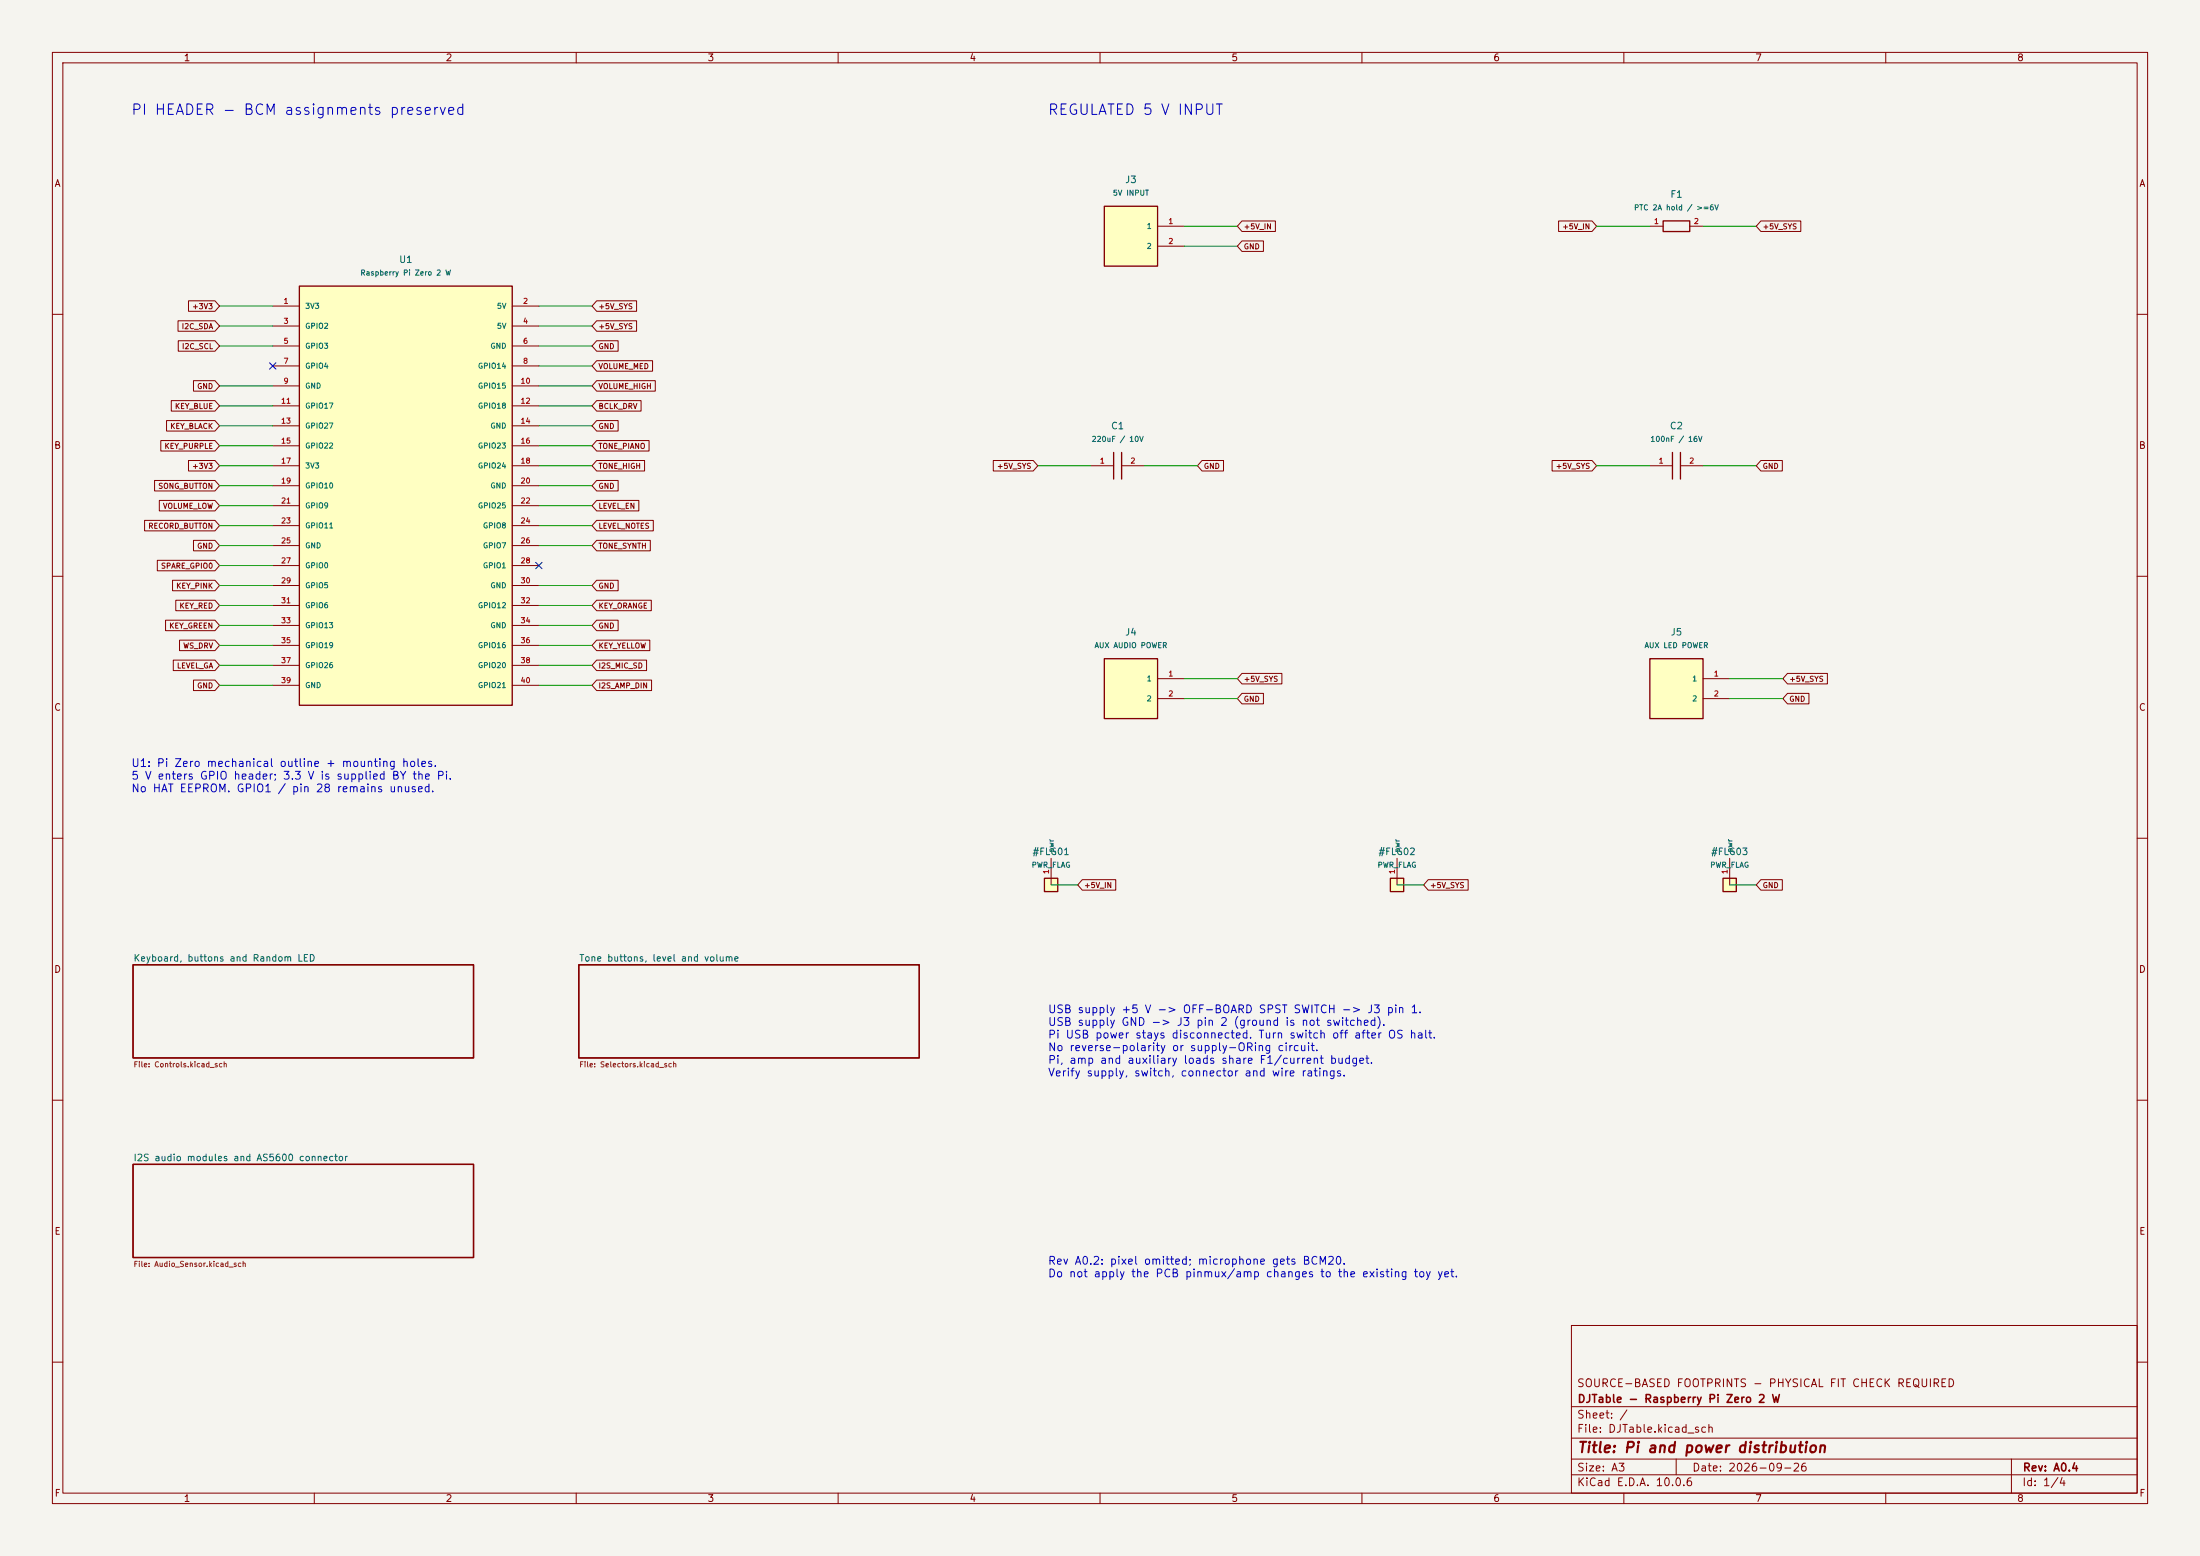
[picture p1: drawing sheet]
(kicad_sch
 (version 20260306)
 (generator "eeschema")
 (generator_version "10.0")
 (paper "A3")
 (title_block
  (title "Pi and power distribution")
  (date "2026-09-26")
  (rev "A0.4")
  (company "DJTable - Raspberry Pi Zero 2 W")
  (comment 1 "SOURCE-BASED FOOTPRINTS - PHYSICAL FIT CHECK REQUIRED"))
 (lib_symbols
  (symbol "DJTable:C"
   (pin_names
    (offset 1.016)) (exclude_from_sim no) (in_bom yes) (on_board yes)
   (in_pos_files yes)
   (duplicate_pin_numbers_are_jumpers no)
   (property "Reference" "U" (at 0 5.54 0) (show_name no) (do_not_autoplace no) (effects (font (size 1.27 1.27))))
   (property "Value" "C" (at 0 -5.54 0) (show_name no) (do_not_autoplace no) (effects (font (size 1.27 1.27))))
   (property "Footprint" "" (at 0 0 0) (show_name no) (do_not_autoplace no) (hide yes) (effects (font (size 1.27 1.27))))
   (property "Datasheet" "" (at 0 0 0) (show_name no) (do_not_autoplace no) (hide yes) (effects (font (size 1.27 1.27))))
   (property "Description" "" (at 0 0 0) (show_name no) (do_not_autoplace no) (hide yes) (effects (font (size 1.27 1.27))))
   (symbol "C_0_1"
    (polyline (pts (xy -0.762 -2.54) (xy -0.762 2.54)) (stroke (width 0.254) (type default)) (fill (type none)))
    (polyline (pts (xy 0.762 -2.54) (xy 0.762 2.54)) (stroke (width 0.254) (type default)) (fill (type none))))
   (symbol "C_1_1"
    (pin passive line (at -5.08 0 0) (length 4.318) (name "" (effects (font (size 1 1)))) (number "1" (effects (font (size 1 1)))))
    (pin passive line (at 5.08 0 180) (length 4.318) (name "" (effects (font (size 1 1)))) (number "2" (effects (font (size 1 1))))))
   (embedded_fonts no))
  (symbol "DJTable:Header_2"
   (pin_names
    (offset 1.016)) (exclude_from_sim no) (in_bom yes) (on_board yes)
   (in_pos_files yes)
   (duplicate_pin_numbers_are_jumpers no)
   (property "Reference" "U" (at 0 8.715 0) (show_name no) (do_not_autoplace no) (effects (font (size 1.27 1.27))))
   (property "Value" "Header_2" (at 0 -8.715 0) (show_name no) (do_not_autoplace no) (effects (font (size 1.27 1.27))))
   (property "Footprint" "" (at 0 0 0) (show_name no) (do_not_autoplace no) (hide yes) (effects (font (size 1.27 1.27))))
   (property "Datasheet" "" (at 0 0 0) (show_name no) (do_not_autoplace no) (hide yes) (effects (font (size 1.27 1.27))))
   (property "Description" "" (at 0 0 0) (show_name no) (do_not_autoplace no) (hide yes) (effects (font (size 1.27 1.27))))
   (symbol "Header_2_0_1"
    (rectangle (start -5.08 5.715) (end 5.08 -5.715) (stroke (width 0.254) (type default)) (fill (type background))))
   (symbol "Header_2_1_1"
    (pin passive line (at 10.16 1.905 180) (length 5.08) (name "1" (effects (font (size 1 1)))) (number "1" (effects (font (size 1 1)))))
    (pin passive line (at 10.16 -1.905 180) (length 5.08) (name "2" (effects (font (size 1 1)))) (number "2" (effects (font (size 1 1))))))
   (embedded_fonts no))
  (symbol "DJTable:PWR_FLAG"
   (pin_names
    (offset 1.016)) (exclude_from_sim no) (in_bom yes) (on_board yes)
   (in_pos_files yes)
   (duplicate_pin_numbers_are_jumpers no)
   (property "Reference" "U" (at 0 4.27 0) (show_name no) (do_not_autoplace no) (effects (font (size 1.27 1.27))))
   (property "Value" "PWR_FLAG" (at 0 -4.27 0) (show_name no) (do_not_autoplace no) (effects (font (size 1.27 1.27))))
   (property "Footprint" "" (at 0 0 0) (show_name no) (do_not_autoplace no) (hide yes) (effects (font (size 1.27 1.27))))
   (property "Datasheet" "" (at 0 0 0) (show_name no) (do_not_autoplace no) (hide yes) (effects (font (size 1.27 1.27))))
   (property "Description" "" (at 0 0 0) (show_name no) (do_not_autoplace no) (hide yes) (effects (font (size 1.27 1.27))))
   (symbol "PWR_FLAG_0_1"
    (rectangle (start -1.27 1.27) (end 1.27 -1.27) (stroke (width 0.254) (type default)) (fill (type background))))
   (symbol "PWR_FLAG_1_1"
    (pin power_out line (at 0 0 90) (length 5.08) (name "pwr" (effects (font (size 1 1)))) (number "1" (effects (font (size 1 1))))))
   (embedded_fonts no))
  (symbol "DJTable:Pi_Zero_2W"
   (pin_names
    (offset 1.016)) (exclude_from_sim no) (in_bom yes) (on_board yes)
   (in_pos_files yes)
   (duplicate_pin_numbers_are_jumpers no)
   (property "Reference" "U" (at 0 43.005 0) (show_name no) (do_not_autoplace no) (effects (font (size 1.27 1.27))))
   (property "Value" "Pi_Zero_2W" (at 0 -43.005 0) (show_name no) (do_not_autoplace no) (effects (font (size 1.27 1.27))))
   (property "Footprint" "" (at 0 0 0) (show_name no) (do_not_autoplace no) (hide yes) (effects (font (size 1.27 1.27))))
   (property "Datasheet" "" (at 0 0 0) (show_name no) (do_not_autoplace no) (hide yes) (effects (font (size 1.27 1.27))))
   (property "Description" "" (at 0 0 0) (show_name no) (do_not_autoplace no) (hide yes) (effects (font (size 1.27 1.27))))
   (symbol "Pi_Zero_2W_0_1"
    (rectangle (start -20.32 40.005) (end 20.32 -40.005) (stroke (width 0.254) (type default)) (fill (type background))))
   (symbol "Pi_Zero_2W_1_1"
    (pin power_out line (at -25.4 36.195 0) (length 5.08) (name "3V3" (effects (font (size 1 1)))) (number "1" (effects (font (size 1 1)))))
    (pin power_in line (at 25.4 36.195 180) (length 5.08) (name "5V" (effects (font (size 1 1)))) (number "2" (effects (font (size 1 1)))))
    (pin bidirectional line (at -25.4 32.385 0) (length 5.08) (name "GPIO2" (effects (font (size 1 1)))) (number "3" (effects (font (size 1 1)))))
    (pin passive line (at 25.4 32.385 180) (length 5.08) (name "5V" (effects (font (size 1 1)))) (number "4" (effects (font (size 1 1)))))
    (pin bidirectional line (at -25.4 28.575 0) (length 5.08) (name "GPIO3" (effects (font (size 1 1)))) (number "5" (effects (font (size 1 1)))))
    (pin power_in line (at 25.4 28.575 180) (length 5.08) (name "GND" (effects (font (size 1 1)))) (number "6" (effects (font (size 1 1)))))
    (pin output line (at -25.4 24.765 0) (length 5.08) (name "GPIO4" (effects (font (size 1 1)))) (number "7" (effects (font (size 1 1)))))
    (pin input line (at 25.4 24.765 180) (length 5.08) (name "GPIO14" (effects (font (size 1 1)))) (number "8" (effects (font (size 1 1)))))
    (pin power_in line (at -25.4 20.955 0) (length 5.08) (name "GND" (effects (font (size 1 1)))) (number "9" (effects (font (size 1 1)))))
    (pin input line (at 25.4 20.955 180) (length 5.08) (name "GPIO15" (effects (font (size 1 1)))) (number "10" (effects (font (size 1 1)))))
    (pin input line (at -25.4 17.145 0) (length 5.08) (name "GPIO17" (effects (font (size 1 1)))) (number "11" (effects (font (size 1 1)))))
    (pin output line (at 25.4 17.145 180) (length 5.08) (name "GPIO18" (effects (font (size 1 1)))) (number "12" (effects (font (size 1 1)))))
    (pin input line (at -25.4 13.335 0) (length 5.08) (name "GPIO27" (effects (font (size 1 1)))) (number "13" (effects (font (size 1 1)))))
    (pin power_in line (at 25.4 13.335 180) (length 5.08) (name "GND" (effects (font (size 1 1)))) (number "14" (effects (font (size 1 1)))))
    (pin input line (at -25.4 9.525 0) (length 5.08) (name "GPIO22" (effects (font (size 1 1)))) (number "15" (effects (font (size 1 1)))))
    (pin input line (at 25.4 9.525 180) (length 5.08) (name "GPIO23" (effects (font (size 1 1)))) (number "16" (effects (font (size 1 1)))))
    (pin passive line (at -25.4 5.715 0) (length 5.08) (name "3V3" (effects (font (size 1 1)))) (number "17" (effects (font (size 1 1)))))
    (pin input line (at 25.4 5.715 180) (length 5.08) (name "GPIO24" (effects (font (size 1 1)))) (number "18" (effects (font (size 1 1)))))
    (pin input line (at -25.4 1.905 0) (length 5.08) (name "GPIO10" (effects (font (size 1 1)))) (number "19" (effects (font (size 1 1)))))
    (pin power_in line (at 25.4 1.905 180) (length 5.08) (name "GND" (effects (font (size 1 1)))) (number "20" (effects (font (size 1 1)))))
    (pin input line (at -25.4 -1.905 0) (length 5.08) (name "GPIO9" (effects (font (size 1 1)))) (number "21" (effects (font (size 1 1)))))
    (pin input line (at 25.4 -1.905 180) (length 5.08) (name "GPIO25" (effects (font (size 1 1)))) (number "22" (effects (font (size 1 1)))))
    (pin input line (at -25.4 -5.715 0) (length 5.08) (name "GPIO11" (effects (font (size 1 1)))) (number "23" (effects (font (size 1 1)))))
    (pin input line (at 25.4 -5.715 180) (length 5.08) (name "GPIO8" (effects (font (size 1 1)))) (number "24" (effects (font (size 1 1)))))
    (pin power_in line (at -25.4 -9.525 0) (length 5.08) (name "GND" (effects (font (size 1 1)))) (number "25" (effects (font (size 1 1)))))
    (pin input line (at 25.4 -9.525 180) (length 5.08) (name "GPIO7" (effects (font (size 1 1)))) (number "26" (effects (font (size 1 1)))))
    (pin input line (at -25.4 -13.335 0) (length 5.08) (name "GPIO0" (effects (font (size 1 1)))) (number "27" (effects (font (size 1 1)))))
    (pin input line (at 25.4 -13.335 180) (length 5.08) (name "GPIO1" (effects (font (size 1 1)))) (number "28" (effects (font (size 1 1)))))
    (pin input line (at -25.4 -17.145 0) (length 5.08) (name "GPIO5" (effects (font (size 1 1)))) (number "29" (effects (font (size 1 1)))))
    (pin power_in line (at 25.4 -17.145 180) (length 5.08) (name "GND" (effects (font (size 1 1)))) (number "30" (effects (font (size 1 1)))))
    (pin input line (at -25.4 -20.955 0) (length 5.08) (name "GPIO6" (effects (font (size 1 1)))) (number "31" (effects (font (size 1 1)))))
    (pin input line (at 25.4 -20.955 180) (length 5.08) (name "GPIO12" (effects (font (size 1 1)))) (number "32" (effects (font (size 1 1)))))
    (pin input line (at -25.4 -24.765 0) (length 5.08) (name "GPIO13" (effects (font (size 1 1)))) (number "33" (effects (font (size 1 1)))))
    (pin power_in line (at 25.4 -24.765 180) (length 5.08) (name "GND" (effects (font (size 1 1)))) (number "34" (effects (font (size 1 1)))))
    (pin output line (at -25.4 -28.575 0) (length 5.08) (name "GPIO19" (effects (font (size 1 1)))) (number "35" (effects (font (size 1 1)))))
    (pin input line (at 25.4 -28.575 180) (length 5.08) (name "GPIO16" (effects (font (size 1 1)))) (number "36" (effects (font (size 1 1)))))
    (pin input line (at -25.4 -32.385 0) (length 5.08) (name "GPIO26" (effects (font (size 1 1)))) (number "37" (effects (font (size 1 1)))))
    (pin input line (at 25.4 -32.385 180) (length 5.08) (name "GPIO20" (effects (font (size 1 1)))) (number "38" (effects (font (size 1 1)))))
    (pin power_in line (at -25.4 -36.195 0) (length 5.08) (name "GND" (effects (font (size 1 1)))) (number "39" (effects (font (size 1 1)))))
    (pin output line (at 25.4 -36.195 180) (length 5.08) (name "GPIO21" (effects (font (size 1 1)))) (number "40" (effects (font (size 1 1))))))
   (embedded_fonts no))
  (symbol "DJTable:R"
   (pin_names
    (offset 1.016)) (exclude_from_sim no) (in_bom yes) (on_board yes)
   (in_pos_files yes)
   (duplicate_pin_numbers_are_jumpers no)
   (property "Reference" "U" (at 0 4.016 0) (show_name no) (do_not_autoplace no) (effects (font (size 1.27 1.27))))
   (property "Value" "R" (at 0 -4.016 0) (show_name no) (do_not_autoplace no) (effects (font (size 1.27 1.27))))
   (property "Footprint" "" (at 0 0 0) (show_name no) (do_not_autoplace no) (hide yes) (effects (font (size 1.27 1.27))))
   (property "Datasheet" "" (at 0 0 0) (show_name no) (do_not_autoplace no) (hide yes) (effects (font (size 1.27 1.27))))
   (property "Description" "" (at 0 0 0) (show_name no) (do_not_autoplace no) (hide yes) (effects (font (size 1.27 1.27))))
   (symbol "R_0_1"
    (rectangle (start -2.54 1.016) (end 2.54 -1.016) (stroke (width 0.254) (type default)) (fill (type none))))
   (symbol "R_1_1"
    (pin passive line (at -5.08 0 0) (length 2.54) (name "" (effects (font (size 1 1)))) (number "1" (effects (font (size 1 1)))))
    (pin passive line (at 5.08 0 180) (length 2.54) (name "" (effects (font (size 1 1)))) (number "2" (effects (font (size 1 1))))))
   (embedded_fonts no)))
 (text "PI HEADER - BCM assignments preserved"
  (exclude_from_sim no)
  (at 25 20 0)
  (effects (font (size 2 2)) (justify left top)))
 (text "REGULATED 5 V INPUT"
  (exclude_from_sim no)
  (at 200 20 0)
  (effects (font (size 2 2)) (justify left top)))
 (text "Rev A0.2: pixel omitted; microphone gets BCM20.\nDo not apply the PCB pinmux/amp changes to the existing toy yet."
  (exclude_from_sim no)
  (at 200 240 0)
  (effects (font (size 1.5 1.5)) (justify left top)))
 (text "USB supply +5 V -> OFF-BOARD SPST SWITCH -> J3 pin 1.\nUSB supply GND -> J3 pin 2 (ground is not switched).\nPi USB power stays disconnected. Turn switch off after OS halt.\nNo reverse-polarity or supply-ORing circuit.\nPi, amp and auxiliary loads share F1/current budget.\nVerify supply, switch, connector and wire ratings."
  (exclude_from_sim no)
  (at 200 192 0)
  (effects (font (size 1.5 1.5)) (justify left top)))
 (text "U1: Pi Zero mechanical outline + mounting holes.\n5 V enters GPIO header; 3.3 V is supplied BY the Pi.\nNo HAT EEPROM. GPIO1 / pin 28 remains unused."
  (exclude_from_sim no)
  (at 25 145 0)
  (effects (font (size 1.5 1.5)) (justify left top)))
 (no_connect
  (at 102.87 107.95))
 (wire
  (pts (xy 330.2 129.54) (xy 340.36 129.54))
  (stroke (width 0) (type default)))
 (wire
  (pts (xy 102.87 115.57) (xy 113.03 115.57))
  (stroke (width 0) (type default)))
 (wire
  (pts (xy 52.07 111.76) (xy 41.91 111.76))
  (stroke (width 0) (type default)))
 (wire
  (pts (xy 102.87 92.71) (xy 113.03 92.71))
  (stroke (width 0) (type default)))
 (wire
  (pts (xy 102.87 96.52) (xy 113.03 96.52))
  (stroke (width 0) (type default)))
 (wire
  (pts (xy 52.07 85.09) (xy 41.91 85.09))
  (stroke (width 0) (type default)))
 (wire
  (pts (xy 52.07 73.66) (xy 41.91 73.66))
  (stroke (width 0) (type default)))
 (wire
  (pts (xy 52.07 119.38) (xy 41.91 119.38))
  (stroke (width 0) (type default)))
 (wire
  (pts (xy 102.87 69.85) (xy 113.03 69.85))
  (stroke (width 0) (type default)))
 (wire
  (pts (xy 314.96 43.18) (xy 304.8 43.18))
  (stroke (width 0) (type default)))
 (wire
  (pts (xy 330.2 168.91) (xy 335.28 168.91))
  (stroke (width 0) (type default)))
 (wire
  (pts (xy 52.07 58.42) (xy 41.91 58.42))
  (stroke (width 0) (type default)))
 (wire
  (pts (xy 52.07 96.52) (xy 41.91 96.52))
  (stroke (width 0) (type default)))
 (wire
  (pts (xy 102.87 127) (xy 113.03 127))
  (stroke (width 0) (type default)))
 (wire
  (pts (xy 52.07 88.9) (xy 41.91 88.9))
  (stroke (width 0) (type default)))
 (wire
  (pts (xy 102.87 62.23) (xy 113.03 62.23))
  (stroke (width 0) (type default)))
 (wire
  (pts (xy 314.96 88.9) (xy 304.8 88.9))
  (stroke (width 0) (type default)))
 (wire
  (pts (xy 52.07 107.95) (xy 41.91 107.95))
  (stroke (width 0) (type default)))
 (wire
  (pts (xy 325.12 88.9) (xy 335.28 88.9))
  (stroke (width 0) (type default)))
 (wire
  (pts (xy 102.87 81.28) (xy 113.03 81.28))
  (stroke (width 0) (type default)))
 (wire
  (pts (xy 52.07 77.47) (xy 41.91 77.47))
  (stroke (width 0) (type default)))
 (wire
  (pts (xy 226.06 129.54) (xy 236.22 129.54))
  (stroke (width 0) (type default)))
 (wire
  (pts (xy 52.07 66.04) (xy 41.91 66.04))
  (stroke (width 0) (type default)))
 (wire
  (pts (xy 102.87 130.81) (xy 113.03 130.81))
  (stroke (width 0) (type default)))
 (wire
  (pts (xy 226.06 133.35) (xy 236.22 133.35))
  (stroke (width 0) (type default)))
 (wire
  (pts (xy 102.87 100.33) (xy 113.03 100.33))
  (stroke (width 0) (type default)))
 (wire
  (pts (xy 208.28 88.9) (xy 198.12 88.9))
  (stroke (width 0) (type default)))
 (wire
  (pts (xy 52.07 115.57) (xy 41.91 115.57))
  (stroke (width 0) (type default)))
 (wire
  (pts (xy 102.87 58.42) (xy 113.03 58.42))
  (stroke (width 0) (type default)))
 (wire
  (pts (xy 52.07 123.19) (xy 41.91 123.19))
  (stroke (width 0) (type default)))
 (wire
  (pts (xy 102.87 85.09) (xy 113.03 85.09))
  (stroke (width 0) (type default)))
 (wire
  (pts (xy 330.2 133.35) (xy 340.36 133.35))
  (stroke (width 0) (type default)))
 (wire
  (pts (xy 226.06 43.18) (xy 236.22 43.18))
  (stroke (width 0) (type default)))
 (wire
  (pts (xy 200.66 168.91) (xy 205.74 168.91))
  (stroke (width 0) (type default)))
 (wire
  (pts (xy 325.12 43.18) (xy 335.28 43.18))
  (stroke (width 0) (type default)))
 (wire
  (pts (xy 102.87 66.04) (xy 113.03 66.04))
  (stroke (width 0) (type default)))
 (wire
  (pts (xy 218.44 88.9) (xy 228.6 88.9))
  (stroke (width 0) (type default)))
 (wire
  (pts (xy 102.87 123.19) (xy 113.03 123.19))
  (stroke (width 0) (type default)))
 (wire
  (pts (xy 52.07 92.71) (xy 41.91 92.71))
  (stroke (width 0) (type default)))
 (wire
  (pts (xy 52.07 104.14) (xy 41.91 104.14))
  (stroke (width 0) (type default)))
 (wire
  (pts (xy 102.87 88.9) (xy 113.03 88.9))
  (stroke (width 0) (type default)))
 (wire
  (pts (xy 102.87 119.38) (xy 113.03 119.38))
  (stroke (width 0) (type default)))
 (wire
  (pts (xy 102.87 73.66) (xy 113.03 73.66))
  (stroke (width 0) (type default)))
 (wire
  (pts (xy 266.7 168.91) (xy 271.78 168.91))
  (stroke (width 0) (type default)))
 (wire
  (pts (xy 52.07 127) (xy 41.91 127))
  (stroke (width 0) (type default)))
 (wire
  (pts (xy 102.87 111.76) (xy 113.03 111.76))
  (stroke (width 0) (type default)))
 (wire
  (pts (xy 102.87 104.14) (xy 113.03 104.14))
  (stroke (width 0) (type default)))
 (wire
  (pts (xy 52.07 130.81) (xy 41.91 130.81))
  (stroke (width 0) (type default)))
 (wire
  (pts (xy 102.87 77.47) (xy 113.03 77.47))
  (stroke (width 0) (type default)))
 (wire
  (pts (xy 52.07 100.33) (xy 41.91 100.33))
  (stroke (width 0) (type default)))
 (wire
  (pts (xy 52.07 81.28) (xy 41.91 81.28))
  (stroke (width 0) (type default)))
 (wire
  (pts (xy 226.06 46.99) (xy 236.22 46.99))
  (stroke (width 0) (type default)))
 
 (wire
  (pts (xy 52.07 62.23) (xy 41.91 62.23))
  (stroke (width 0) (type default)))
 (global_label "+5V_SYS"
  (shape input)
  (at 335.28 43.18 0)
  (effects (font (size 1 1)) (justify left))
  (property "Intersheetrefs" "${INTERSHEET_REFS}" (at 335.28 43.18 0) (hide yes) (show_name no) (do_not_autoplace no) (effects (font (size 1.27 1.27)))))
 (global_label "GND"
  (shape input)
  (at 228.6 88.9 0)
  (effects (font (size 1 1)) (justify left))
  (property "Intersheetrefs" "${INTERSHEET_REFS}" (at 228.6 88.9 0) (hide yes) (show_name no) (do_not_autoplace no) (effects (font (size 1.27 1.27)))))
 (global_label "GND"
  (shape input)
  (at 340.36 133.35 0)
  (effects (font (size 1 1)) (justify left))
  (property "Intersheetrefs" "${INTERSHEET_REFS}" (at 340.36 133.35 0) (hide yes) (show_name no) (do_not_autoplace no) (effects (font (size 1.27 1.27)))))
 (global_label "GND"
  (shape input)
  (at 113.03 81.28 0)
  (effects (font (size 1 1)) (justify left))
  (property "Intersheetrefs" "${INTERSHEET_REFS}" (at 113.03 81.28 0) (hide yes) (show_name no) (do_not_autoplace no) (effects (font (size 1.27 1.27)))))
 (global_label "SONG_BUTTON"
  (shape input)
  (at 41.91 92.71 180)
  (effects (font (size 1 1)) (justify right))
  (property "Intersheetrefs" "${INTERSHEET_REFS}" (at 41.91 92.71 0) (hide yes) (show_name no) (do_not_autoplace no) (effects (font (size 1.27 1.27)))))
 (global_label "VOLUME_LOW"
  (shape input)
  (at 41.91 96.52 180)
  (effects (font (size 1 1)) (justify right))
  (property "Intersheetrefs" "${INTERSHEET_REFS}" (at 41.91 96.52 0) (hide yes) (show_name no) (do_not_autoplace no) (effects (font (size 1.27 1.27)))))
 (global_label "RECORD_BUTTON"
  (shape input)
  (at 41.91 100.33 180)
  (effects (font (size 1 1)) (justify right))
  (property "Intersheetrefs" "${INTERSHEET_REFS}" (at 41.91 100.33 0) (hide yes) (show_name no) (do_not_autoplace no) (effects (font (size 1.27 1.27)))))
 (global_label "GND"
  (shape input)
  (at 335.28 88.9 0)
  (effects (font (size 1 1)) (justify left))
  (property "Intersheetrefs" "${INTERSHEET_REFS}" (at 335.28 88.9 0) (hide yes) (show_name no) (do_not_autoplace no) (effects (font (size 1.27 1.27)))))
 (global_label "GND"
  (shape input)
  (at 236.22 133.35 0)
  (effects (font (size 1 1)) (justify left))
  (property "Intersheetrefs" "${INTERSHEET_REFS}" (at 236.22 133.35 0) (hide yes) (show_name no) (do_not_autoplace no) (effects (font (size 1.27 1.27)))))
 
 (global_label "TONE_SYNTH"
  (shape input)
  (at 113.03 104.14 0)
  (effects (font (size 1 1)) (justify left))
  (property "Intersheetrefs" "${INTERSHEET_REFS}" (at 113.03 104.14 0) (hide yes) (show_name no) (do_not_autoplace no) (effects (font (size 1.27 1.27)))))
 (global_label "KEY_PURPLE"
  (shape input)
  (at 41.91 85.09 180)
  (effects (font (size 1 1)) (justify right))
  (property "Intersheetrefs" "${INTERSHEET_REFS}" (at 41.91 85.09 0) (hide yes) (show_name no) (do_not_autoplace no) (effects (font (size 1.27 1.27)))))
 (global_label "LEVEL_GA"
  (shape input)
  (at 41.91 127 180)
  (effects (font (size 1 1)) (justify right))
  (property "Intersheetrefs" "${INTERSHEET_REFS}" (at 41.91 127 0) (hide yes) (show_name no) (do_not_autoplace no) (effects (font (size 1.27 1.27)))))
 (global_label "I2S_AMP_DIN"
  (shape input)
  (at 113.03 130.81 0)
  (effects (font (size 1 1)) (justify left))
  (property "Intersheetrefs" "${INTERSHEET_REFS}" (at 113.03 130.81 0) (hide yes) (show_name no) (do_not_autoplace no) (effects (font (size 1.27 1.27)))))
 (global_label "+5V_SYS"
  (shape input)
  (at 198.12 88.9 180)
  (effects (font (size 1 1)) (justify right))
  (property "Intersheetrefs" "${INTERSHEET_REFS}" (at 198.12 88.9 0) (hide yes) (show_name no) (do_not_autoplace no) (effects (font (size 1.27 1.27)))))
 (global_label "I2C_SCL"
  (shape input)
  (at 41.91 66.04 180)
  (effects (font (size 1 1)) (justify right))
  (property "Intersheetrefs" "${INTERSHEET_REFS}" (at 41.91 66.04 0) (hide yes) (show_name no) (do_not_autoplace no) (effects (font (size 1.27 1.27)))))
 (global_label "VOLUME_MED"
  (shape input)
  (at 113.03 69.85 0)
  (effects (font (size 1 1)) (justify left))
  (property "Intersheetrefs" "${INTERSHEET_REFS}" (at 113.03 69.85 0) (hide yes) (show_name no) (do_not_autoplace no) (effects (font (size 1.27 1.27)))))
 (global_label "KEY_RED"
  (shape input)
  (at 41.91 115.57 180)
  (effects (font (size 1 1)) (justify right))
  (property "Intersheetrefs" "${INTERSHEET_REFS}" (at 41.91 115.57 0) (hide yes) (show_name no) (do_not_autoplace no) (effects (font (size 1.27 1.27)))))
 (global_label "I2C_SDA"
  (shape input)
  (at 41.91 62.23 180)
  (effects (font (size 1 1)) (justify right))
  (property "Intersheetrefs" "${INTERSHEET_REFS}" (at 41.91 62.23 0) (hide yes) (show_name no) (do_not_autoplace no) (effects (font (size 1.27 1.27)))))
 (global_label "VOLUME_HIGH"
  (shape input)
  (at 113.03 73.66 0)
  (effects (font (size 1 1)) (justify left))
  (property "Intersheetrefs" "${INTERSHEET_REFS}" (at 113.03 73.66 0) (hide yes) (show_name no) (do_not_autoplace no) (effects (font (size 1.27 1.27)))))
 (global_label "GND"
  (shape input)
  (at 113.03 92.71 0)
  (effects (font (size 1 1)) (justify left))
  (property "Intersheetrefs" "${INTERSHEET_REFS}" (at 113.03 92.71 0) (hide yes) (show_name no) (do_not_autoplace no) (effects (font (size 1.27 1.27)))))
 (global_label "+5V_SYS"
  (shape input)
  (at 236.22 129.54 0)
  (effects (font (size 1 1)) (justify left))
  (property "Intersheetrefs" "${INTERSHEET_REFS}" (at 236.22 129.54 0) (hide yes) (show_name no) (do_not_autoplace no) (effects (font (size 1.27 1.27)))))
 (global_label "KEY_BLACK"
  (shape input)
  (at 41.91 81.28 180)
  (effects (font (size 1 1)) (justify right))
  (property "Intersheetrefs" "${INTERSHEET_REFS}" (at 41.91 81.28 0) (hide yes) (show_name no) (do_not_autoplace no) (effects (font (size 1.27 1.27)))))
 (global_label "GND"
  (shape input)
  (at 335.28 168.91 0)
  (effects (font (size 1 1)) (justify left))
  (property "Intersheetrefs" "${INTERSHEET_REFS}" (at 335.28 168.91 0) (hide yes) (show_name no) (do_not_autoplace no) (effects (font (size 1.27 1.27)))))
 (global_label "GND"
  (shape input)
  (at 41.91 73.66 180)
  (effects (font (size 1 1)) (justify right))
  (property "Intersheetrefs" "${INTERSHEET_REFS}" (at 41.91 73.66 0) (hide yes) (show_name no) (do_not_autoplace no) (effects (font (size 1.27 1.27)))))
 (global_label "GND"
  (shape input)
  (at 41.91 130.81 180)
  (effects (font (size 1 1)) (justify right))
  (property "Intersheetrefs" "${INTERSHEET_REFS}" (at 41.91 130.81 0) (hide yes) (show_name no) (do_not_autoplace no) (effects (font (size 1.27 1.27)))))
 (global_label "GND"
  (shape input)
  (at 41.91 104.14 180)
  (effects (font (size 1 1)) (justify right))
  (property "Intersheetrefs" "${INTERSHEET_REFS}" (at 41.91 104.14 0) (hide yes) (show_name no) (do_not_autoplace no) (effects (font (size 1.27 1.27)))))
 (global_label "KEY_GREEN"
  (shape input)
  (at 41.91 119.38 180)
  (effects (font (size 1 1)) (justify right))
  (property "Intersheetrefs" "${INTERSHEET_REFS}" (at 41.91 119.38 0) (hide yes) (show_name no) (do_not_autoplace no) (effects (font (size 1.27 1.27)))))
 (global_label "+5V_SYS"
  (shape input)
  (at 304.8 88.9 180)
  (effects (font (size 1 1)) (justify right))
  (property "Intersheetrefs" "${INTERSHEET_REFS}" (at 304.8 88.9 0) (hide yes) (show_name no) (do_not_autoplace no) (effects (font (size 1.27 1.27)))))
 (global_label "I2S_MIC_SD"
  (shape input)
  (at 113.03 127 0)
  (effects (font (size 1 1)) (justify left))
  (property "Intersheetrefs" "${INTERSHEET_REFS}" (at 113.03 127 0) (hide yes) (show_name no) (do_not_autoplace no) (effects (font (size 1.27 1.27)))))
 (global_label "KEY_YELLOW"
  (shape input)
  (at 113.03 123.19 0)
  (effects (font (size 1 1)) (justify left))
  (property "Intersheetrefs" "${INTERSHEET_REFS}" (at 113.03 123.19 0) (hide yes) (show_name no) (do_not_autoplace no) (effects (font (size 1.27 1.27)))))
 (global_label "LEVEL_NOTES"
  (shape input)
  (at 113.03 100.33 0)
  (effects (font (size 1 1)) (justify left))
  (property "Intersheetrefs" "${INTERSHEET_REFS}" (at 113.03 100.33 0) (hide yes) (show_name no) (do_not_autoplace no) (effects (font (size 1.27 1.27)))))
 (global_label "GND"
  (shape input)
  (at 113.03 119.38 0)
  (effects (font (size 1 1)) (justify left))
  (property "Intersheetrefs" "${INTERSHEET_REFS}" (at 113.03 119.38 0) (hide yes) (show_name no) (do_not_autoplace no) (effects (font (size 1.27 1.27)))))
 (global_label "+3V3"
  (shape input)
  (at 41.91 88.9 180)
  (effects (font (size 1 1)) (justify right))
  (property "Intersheetrefs" "${INTERSHEET_REFS}" (at 41.91 88.9 0) (hide yes) (show_name no) (do_not_autoplace no) (effects (font (size 1.27 1.27)))))
 (global_label "+5V_SYS"
  (shape input)
  (at 113.03 58.42 0)
  (effects (font (size 1 1)) (justify left))
  (property "Intersheetrefs" "${INTERSHEET_REFS}" (at 113.03 58.42 0) (hide yes) (show_name no) (do_not_autoplace no) (effects (font (size 1.27 1.27)))))
 (global_label "KEY_ORANGE"
  (shape input)
  (at 113.03 115.57 0)
  (effects (font (size 1 1)) (justify left))
  (property "Intersheetrefs" "${INTERSHEET_REFS}" (at 113.03 115.57 0) (hide yes) (show_name no) (do_not_autoplace no) (effects (font (size 1.27 1.27)))))
 (global_label "KEY_BLUE"
  (shape input)
  (at 41.91 77.47 180)
  (effects (font (size 1 1)) (justify right))
  (property "Intersheetrefs" "${INTERSHEET_REFS}" (at 41.91 77.47 0) (hide yes) (show_name no) (do_not_autoplace no) (effects (font (size 1.27 1.27)))))
 (global_label "+5V_IN"
  (shape input)
  (at 205.74 168.91 0)
  (effects (font (size 1 1)) (justify left))
  (property "Intersheetrefs" "${INTERSHEET_REFS}" (at 205.74 168.91 0) (hide yes) (show_name no) (do_not_autoplace no) (effects (font (size 1.27 1.27)))))
 (global_label "TONE_PIANO"
  (shape input)
  (at 113.03 85.09 0)
  (effects (font (size 1 1)) (justify left))
  (property "Intersheetrefs" "${INTERSHEET_REFS}" (at 113.03 85.09 0) (hide yes) (show_name no) (do_not_autoplace no) (effects (font (size 1.27 1.27)))))
 (global_label "GND"
  (shape input)
  (at 236.22 46.99 0)
  (effects (font (size 1 1)) (justify left))
  (property "Intersheetrefs" "${INTERSHEET_REFS}" (at 236.22 46.99 0) (hide yes) (show_name no) (do_not_autoplace no) (effects (font (size 1.27 1.27)))))
 (global_label "BCLK_DRV"
  (shape input)
  (at 113.03 77.47 0)
  (effects (font (size 1 1)) (justify left))
  (property "Intersheetrefs" "${INTERSHEET_REFS}" (at 113.03 77.47 0) (hide yes) (show_name no) (do_not_autoplace no) (effects (font (size 1.27 1.27)))))
 (global_label "+5V_IN"
  (shape input)
  (at 304.8 43.18 180)
  (effects (font (size 1 1)) (justify right))
  (property "Intersheetrefs" "${INTERSHEET_REFS}" (at 304.8 43.18 0) (hide yes) (show_name no) (do_not_autoplace no) (effects (font (size 1.27 1.27)))))
 (global_label "WS_DRV"
  (shape input)
  (at 41.91 123.19 180)
  (effects (font (size 1 1)) (justify right))
  (property "Intersheetrefs" "${INTERSHEET_REFS}" (at 41.91 123.19 0) (hide yes) (show_name no) (do_not_autoplace no) (effects (font (size 1.27 1.27)))))
 (global_label "SPARE_GPIO0"
  (shape input)
  (at 41.91 107.95 180)
  (effects (font (size 1 1)) (justify right))
  (property "Intersheetrefs" "${INTERSHEET_REFS}" (at 41.91 107.95 0) (hide yes) (show_name no) (do_not_autoplace no) (effects (font (size 1.27 1.27)))))
 (global_label "+5V_SYS"
  (shape input)
  (at 113.03 62.23 0)
  (effects (font (size 1 1)) (justify left))
  (property "Intersheetrefs" "${INTERSHEET_REFS}" (at 113.03 62.23 0) (hide yes) (show_name no) (do_not_autoplace no) (effects (font (size 1.27 1.27)))))
 (global_label "GND"
  (shape input)
  (at 113.03 66.04 0)
  (effects (font (size 1 1)) (justify left))
  (property "Intersheetrefs" "${INTERSHEET_REFS}" (at 113.03 66.04 0) (hide yes) (show_name no) (do_not_autoplace no) (effects (font (size 1.27 1.27)))))
 (global_label "LEVEL_EN"
  (shape input)
  (at 113.03 96.52 0)
  (effects (font (size 1 1)) (justify left))
  (property "Intersheetrefs" "${INTERSHEET_REFS}" (at 113.03 96.52 0) (hide yes) (show_name no) (do_not_autoplace no) (effects (font (size 1.27 1.27)))))
 (global_label "+5V_SYS"
  (shape input)
  (at 340.36 129.54 0)
  (effects (font (size 1 1)) (justify left))
  (property "Intersheetrefs" "${INTERSHEET_REFS}" (at 340.36 129.54 0) (hide yes) (show_name no) (do_not_autoplace no) (effects (font (size 1.27 1.27)))))
 (global_label "+5V_SYS"
  (shape input)
  (at 271.78 168.91 0)
  (effects (font (size 1 1)) (justify left))
  (property "Intersheetrefs" "${INTERSHEET_REFS}" (at 271.78 168.91 0) (hide yes) (show_name no) (do_not_autoplace no) (effects (font (size 1.27 1.27)))))
 (global_label "TONE_HIGH"
  (shape input)
  (at 113.03 88.9 0)
  (effects (font (size 1 1)) (justify left))
  (property "Intersheetrefs" "${INTERSHEET_REFS}" (at 113.03 88.9 0) (hide yes) (show_name no) (do_not_autoplace no) (effects (font (size 1.27 1.27)))))
 (global_label "+3V3"
  (shape input)
  (at 41.91 58.42 180)
  (effects (font (size 1 1)) (justify right))
  (property "Intersheetrefs" "${INTERSHEET_REFS}" (at 41.91 58.42 0) (hide yes) (show_name no) (do_not_autoplace no) (effects (font (size 1.27 1.27)))))
 (global_label "+5V_IN"
  (shape input)
  (at 236.22 43.18 0)
  (effects (font (size 1 1)) (justify left))
  (property "Intersheetrefs" "${INTERSHEET_REFS}" (at 236.22 43.18 0) (hide yes) (show_name no) (do_not_autoplace no) (effects (font (size 1.27 1.27)))))
 (global_label "GND"
  (shape input)
  (at 113.03 111.76 0)
  (effects (font (size 1 1)) (justify left))
  (property "Intersheetrefs" "${INTERSHEET_REFS}" (at 113.03 111.76 0) (hide yes) (show_name no) (do_not_autoplace no) (effects (font (size 1.27 1.27)))))
 (global_label "KEY_PINK"
  (shape input)
  (at 41.91 111.76 180)
  (effects (font (size 1 1)) (justify right))
  (property "Intersheetrefs" "${INTERSHEET_REFS}" (at 41.91 111.76 0) (hide yes) (show_name no) (do_not_autoplace no) (effects (font (size 1.27 1.27)))))
 (symbol
  (lib_id "DJTable:C")
  (at 213.36 88.9 0)
  (unit 1)
  (body_style 1)
  (exclude_from_sim no)
  (in_bom yes)
  (on_board yes)
  (in_pos_files yes)
  (dnp no)
  (property "Reference" "C1" (at 213.36 81.28 0) (show_name no) (do_not_autoplace no) (effects (font (size 1.27 1.27))))
  (property "Value" "220uF / 10V" (at 213.36 83.82 0) (show_name no) (do_not_autoplace no) (effects (font (size 1 1))))
  (property "Footprint" "DJTable:CP_Radial_D8.0mm_P3.50mm" (at 213.36 88.9 0) (hide yes) (show_name no) (do_not_autoplace no) (effects (font (size 1.27 1.27))))
  (property "Datasheet" "" (at 213.36 88.9 0) (hide yes) (show_name no) (do_not_autoplace no) (effects (font (size 1.27 1.27))))
  (property "Description" "" (at 213.36 88.9 0) (show_name no) (do_not_autoplace no) (effects (font (size 1.27 1.27))))
  (property "Assembly_Note" "Polarized: pin 1 positive, pin 2 negative." (at 213.36 88.9 0) (hide yes) (show_name no) (do_not_autoplace no) (effects (font (size 1.27 1.27))))
  (pin "1")
  (pin "2"))
 (symbol
  (lib_id "DJTable:Pi_Zero_2W")
  (at 77.47 94.615 0)
  (unit 1)
  (body_style 1)
  (exclude_from_sim no)
  (in_bom yes)
  (on_board yes)
  (in_pos_files yes)
  (dnp no)
  (property "Reference" "U1" (at 77.47 49.53 0) (show_name no) (do_not_autoplace no) (effects (font (size 1.27 1.27))))
  (property "Value" "Raspberry Pi Zero 2 W" (at 77.47 52.07 0) (show_name no) (do_not_autoplace no) (effects (font (size 1 1))))
  (property "Footprint" "DJTable:Raspberry_Pi_Zero_Socketed_THT_FaceDown_MountingHoles" (at 77.47 94.615 0) (hide yes) (show_name no) (do_not_autoplace no) (effects (font (size 1.27 1.27))))
  (property "Datasheet" "" (at 77.47 94.615 0) (hide yes) (show_name no) (do_not_autoplace no) (effects (font (size 1.27 1.27))))
  (property "Description" "" (at 77.47 94.615 0) (show_name no) (do_not_autoplace no) (effects (font (size 1.27 1.27))))
  (property "Assembly_Note" "Socketed face-down footprint; confirm orientation, antenna clearance and standoff height." (at 77.47 94.615 0) (hide yes) (show_name no) (do_not_autoplace no) (effects (font (size 1.27 1.27))))
  (pin "1")
  (pin "2")
  (pin "3")
  (pin "4")
  (pin "5")
  (pin "6")
  (pin "7")
  (pin "8")
  (pin "9")
  (pin "10")
  (pin "11")
  (pin "12")
  (pin "13")
  (pin "14")
  (pin "15")
  (pin "16")
  (pin "17")
  (pin "18")
  (pin "19")
  (pin "20")
  (pin "21")
  (pin "22")
  (pin "23")
  (pin "24")
  (pin "25")
  (pin "26")
  (pin "27")
  (pin "28")
  (pin "29")
  (pin "30")
  (pin "31")
  (pin "32")
  (pin "33")
  (pin "34")
  (pin "35")
  (pin "36")
  (pin "37")
  (pin "38")
  (pin "39")
  (pin "40"))
 (symbol
  (lib_id "DJTable:Header_2")
  (at 320.04 131.445 0)
  (unit 1)
  (body_style 1)
  (exclude_from_sim no)
  (in_bom yes)
  (on_board yes)
  (in_pos_files yes)
  (dnp no)
  (property "Reference" "J5" (at 320.04 120.65 0) (show_name no) (do_not_autoplace no) (effects (font (size 1.27 1.27))))
  (property "Value" "AUX LED POWER" (at 320.04 123.19 0) (show_name no) (do_not_autoplace no) (effects (font (size 1 1))))
  (property "Footprint" "DJTable:PinHeader_1x02_P2.54mm_Vertical" (at 320.04 131.445 0) (hide yes) (show_name no) (do_not_autoplace no) (effects (font (size 1.27 1.27))))
  (property "Datasheet" "" (at 320.04 131.445 0) (hide yes) (show_name no) (do_not_autoplace no) (effects (font (size 1.27 1.27))))
  (property "Description" "" (at 320.04 131.445 0) (show_name no) (do_not_autoplace no) (effects (font (size 1.27 1.27))))
  (property "Assembly_Note" "Supply only: external flashing LEDs require their own current limiting." (at 320.04 131.445 0) (hide yes) (show_name no) (do_not_autoplace no) (effects (font (size 1.27 1.27))))
  (pin "1")
  (pin "2"))
 (symbol
  (lib_id "DJTable:PWR_FLAG")
  (at 200.66 168.91 0)
  (unit 1)
  (body_style 1)
  (exclude_from_sim no)
  (in_bom yes)
  (on_board yes)
  (in_pos_files yes)
  (dnp no)
  (property "Reference" "#FLG01" (at 200.66 162.56 0) (show_name no) (do_not_autoplace no) (effects (font (size 1.27 1.27))))
  (property "Value" "PWR_FLAG" (at 200.66 165.1 0) (show_name no) (do_not_autoplace no) (effects (font (size 1 1))))
  (property "Footprint" "" (at 200.66 168.91 0) (hide yes) (show_name no) (do_not_autoplace no) (effects (font (size 1.27 1.27))))
  (property "Datasheet" "" (at 200.66 168.91 0) (hide yes) (show_name no) (do_not_autoplace no) (effects (font (size 1.27 1.27))))
  (property "Description" "" (at 200.66 168.91 0) (show_name no) (do_not_autoplace no) (effects (font (size 1.27 1.27))))
  (property "Assembly_Note" "" (at 200.66 168.91 0) (hide yes) (show_name no) (do_not_autoplace no) (effects (font (size 1.27 1.27))))
  (pin "1"))
 (symbol
  (lib_id "DJTable:C")
  (at 320.04 88.9 0)
  (unit 1)
  (body_style 1)
  (exclude_from_sim no)
  (in_bom yes)
  (on_board yes)
  (in_pos_files yes)
  (dnp no)
  (property "Reference" "C2" (at 320.04 81.28 0) (show_name no) (do_not_autoplace no) (effects (font (size 1.27 1.27))))
  (property "Value" "100nF / 16V" (at 320.04 83.82 0) (show_name no) (do_not_autoplace no) (effects (font (size 1 1))))
  (property "Footprint" "DJTable:C_1206_3216Metric_Pad1.33x1.80mm_HandSolder" (at 320.04 88.9 0) (hide yes) (show_name no) (do_not_autoplace no) (effects (font (size 1.27 1.27))))
  (property "Datasheet" "" (at 320.04 88.9 0) (hide yes) (show_name no) (do_not_autoplace no) (effects (font (size 1.27 1.27))))
  (property "Description" "" (at 320.04 88.9 0) (show_name no) (do_not_autoplace no) (effects (font (size 1.27 1.27))))
  (property "Assembly_Note" "" (at 320.04 88.9 0) (hide yes) (show_name no) (do_not_autoplace no) (effects (font (size 1.27 1.27))))
  (pin "1")
  (pin "2"))
 (symbol
  (lib_id "DJTable:Header_2")
  (at 215.9 45.085 0)
  (unit 1)
  (body_style 1)
  (exclude_from_sim no)
  (in_bom yes)
  (on_board yes)
  (in_pos_files yes)
  (dnp no)
  (property "Reference" "J3" (at 215.9 34.29 0) (show_name no) (do_not_autoplace no) (effects (font (size 1.27 1.27))))
  (property "Value" "5V INPUT" (at 215.9 36.83 0) (show_name no) (do_not_autoplace no) (effects (font (size 1 1))))
  (property "Footprint" "DJTable:PinHeader_1x02_P2.54mm_Vertical" (at 215.9 45.085 0) (hide yes) (show_name no) (do_not_autoplace no) (effects (font (size 1.27 1.27))))
  (property "Datasheet" "" (at 215.9 45.085 0) (hide yes) (show_name no) (do_not_autoplace no) (effects (font (size 1.27 1.27))))
  (property "Description" "" (at 215.9 45.085 0) (show_name no) (do_not_autoplace no) (effects (font (size 1.27 1.27))))
  (property "Assembly_Note" "Pin 1 +5 V; pin 2 GND. Regulated supply only." (at 215.9 45.085 0) (hide yes) (show_name no) (do_not_autoplace no) (effects (font (size 1.27 1.27))))
  (pin "1")
  (pin "2"))
 (symbol
  (lib_id "DJTable:PWR_FLAG")
  (at 330.2 168.91 0)
  (unit 1)
  (body_style 1)
  (exclude_from_sim no)
  (in_bom yes)
  (on_board yes)
  (in_pos_files yes)
  (dnp no)
  (property "Reference" "#FLG03" (at 330.2 162.56 0) (show_name no) (do_not_autoplace no) (effects (font (size 1.27 1.27))))
  (property "Value" "PWR_FLAG" (at 330.2 165.1 0) (show_name no) (do_not_autoplace no) (effects (font (size 1 1))))
  (property "Footprint" "" (at 330.2 168.91 0) (hide yes) (show_name no) (do_not_autoplace no) (effects (font (size 1.27 1.27))))
  (property "Datasheet" "" (at 330.2 168.91 0) (hide yes) (show_name no) (do_not_autoplace no) (effects (font (size 1.27 1.27))))
  (property "Description" "" (at 330.2 168.91 0) (show_name no) (do_not_autoplace no) (effects (font (size 1.27 1.27))))
  (property "Assembly_Note" "" (at 330.2 168.91 0) (hide yes) (show_name no) (do_not_autoplace no) (effects (font (size 1.27 1.27))))
  (pin "1"))
 (symbol
  (lib_id "DJTable:PWR_FLAG")
  (at 266.7 168.91 0)
  (unit 1)
  (body_style 1)
  (exclude_from_sim no)
  (in_bom yes)
  (on_board yes)
  (in_pos_files yes)
  (dnp no)
  (property "Reference" "#FLG02" (at 266.7 162.56 0) (show_name no) (do_not_autoplace no) (effects (font (size 1.27 1.27))))
  (property "Value" "PWR_FLAG" (at 266.7 165.1 0) (show_name no) (do_not_autoplace no) (effects (font (size 1 1))))
  (property "Footprint" "" (at 266.7 168.91 0) (hide yes) (show_name no) (do_not_autoplace no) (effects (font (size 1.27 1.27))))
  (property "Datasheet" "" (at 266.7 168.91 0) (hide yes) (show_name no) (do_not_autoplace no) (effects (font (size 1.27 1.27))))
  (property "Description" "" (at 266.7 168.91 0) (show_name no) (do_not_autoplace no) (effects (font (size 1.27 1.27))))
  (property "Assembly_Note" "" (at 266.7 168.91 0) (hide yes) (show_name no) (do_not_autoplace no) (effects (font (size 1.27 1.27))))
  (pin "1"))
 (symbol
  (lib_id "DJTable:R")
  (at 320.04 43.18 0)
  (unit 1)
  (body_style 1)
  (exclude_from_sim no)
  (in_bom yes)
  (on_board yes)
  (in_pos_files yes)
  (dnp no)
  (property "Reference" "F1" (at 320.04 37.084 0) (show_name no) (do_not_autoplace no) (effects (font (size 1.27 1.27))))
  (property "Value" "PTC 2A hold / >=6V" (at 320.04 39.624 0) (show_name no) (do_not_autoplace no) (effects (font (size 1 1))))
  (property "Footprint" "DJTable:Fuse_1812_4532Metric" (at 320.04 43.18 0) (hide yes) (show_name no) (do_not_autoplace no) (effects (font (size 1.27 1.27))))
  (property "Datasheet" "" (at 320.04 43.18 0) (hide yes) (show_name no) (do_not_autoplace no) (effects (font (size 1.27 1.27))))
  (property "Description" "" (at 320.04 43.18 0) (show_name no) (do_not_autoplace no) (effects (font (size 1.27 1.27))))
  (property "Assembly_Note" "Select PTC with verified 1812 land pattern and rating." (at 320.04 43.18 0) (hide yes) (show_name no) (do_not_autoplace no) (effects (font (size 1.27 1.27))))
  (pin "1")
  (pin "2"))
 (symbol
  (lib_id "DJTable:Header_2")
  (at 215.9 131.445 0)
  (unit 1)
  (body_style 1)
  (exclude_from_sim no)
  (in_bom yes)
  (on_board yes)
  (in_pos_files yes)
  (dnp no)
  (property "Reference" "J4" (at 215.9 120.65 0) (show_name no) (do_not_autoplace no) (effects (font (size 1.27 1.27))))
  (property "Value" "AUX AUDIO POWER" (at 215.9 123.19 0) (show_name no) (do_not_autoplace no) (effects (font (size 1 1))))
  (property "Footprint" "DJTable:PinHeader_1x02_P2.54mm_Vertical" (at 215.9 131.445 0) (hide yes) (show_name no) (do_not_autoplace no) (effects (font (size 1.27 1.27))))
  (property "Datasheet" "" (at 215.9 131.445 0) (hide yes) (show_name no) (do_not_autoplace no) (effects (font (size 1.27 1.27))))
  (property "Description" "" (at 215.9 131.445 0) (show_name no) (do_not_autoplace no) (effects (font (size 1.27 1.27))))
  (property "Assembly_Note" "Additional amplifier/driver supply. Not a CS4344 signal interface." (at 215.9 131.445 0) (hide yes) (show_name no) (do_not_autoplace no) (effects (font (size 1.27 1.27))))
  (pin "1")
  (pin "2"))
 (sheet
  (at 25.4 222.25)
  (size 65 17.78)
  (exclude_from_sim no)
  (in_bom yes)
  (on_board yes)
  (dnp no)
  (stroke (width 0.254) (type solid))
  (fill (color 0 0 0 0))
  (property "Sheetname" "I2S audio modules and AS5600 connector" (at 25.4 220.98 0) (show_name no) (do_not_autoplace no) (effects (font (size 1.27 1.27)) (justify left)))
  (property "Sheetfile" "Audio_Sensor.kicad_sch" (at 25.4 241.3 0) (show_name no) (do_not_autoplace no) (effects (font (size 1 1)) (justify left))))
 (sheet
  (at 110.49 184.15)
  (size 65 17.78)
  (exclude_from_sim no)
  (in_bom yes)
  (on_board yes)
  (dnp no)
  (stroke (width 0.254) (type solid))
  (fill (color 0 0 0 0))
  (property "Sheetname" "Tone buttons, level and volume" (at 110.49 182.88 0) (show_name no) (do_not_autoplace no) (effects (font (size 1.27 1.27)) (justify left)))
  (property "Sheetfile" "Selectors.kicad_sch" (at 110.49 203.2 0) (show_name no) (do_not_autoplace no) (effects (font (size 1 1)) (justify left))))
 (sheet
  (at 25.4 184.15)
  (size 65 17.78)
  (exclude_from_sim no)
  (in_bom yes)
  (on_board yes)
  (dnp no)
  (stroke (width 0.254) (type solid))
  (fill (color 0 0 0 0))
  (property "Sheetname" "Keyboard, buttons and Random LED" (at 25.4 182.88 0) (show_name no) (do_not_autoplace no) (effects (font (size 1.27 1.27)) (justify left)))
  (property "Sheetfile" "Controls.kicad_sch" (at 25.4 203.2 0) (show_name no) (do_not_autoplace no) (effects (font (size 1 1)) (justify left))))
 (sheet_instances
  (path ""
   (page "1")))
 (embedded_fonts no)

(no_connect (at 52.07 69.85)))
